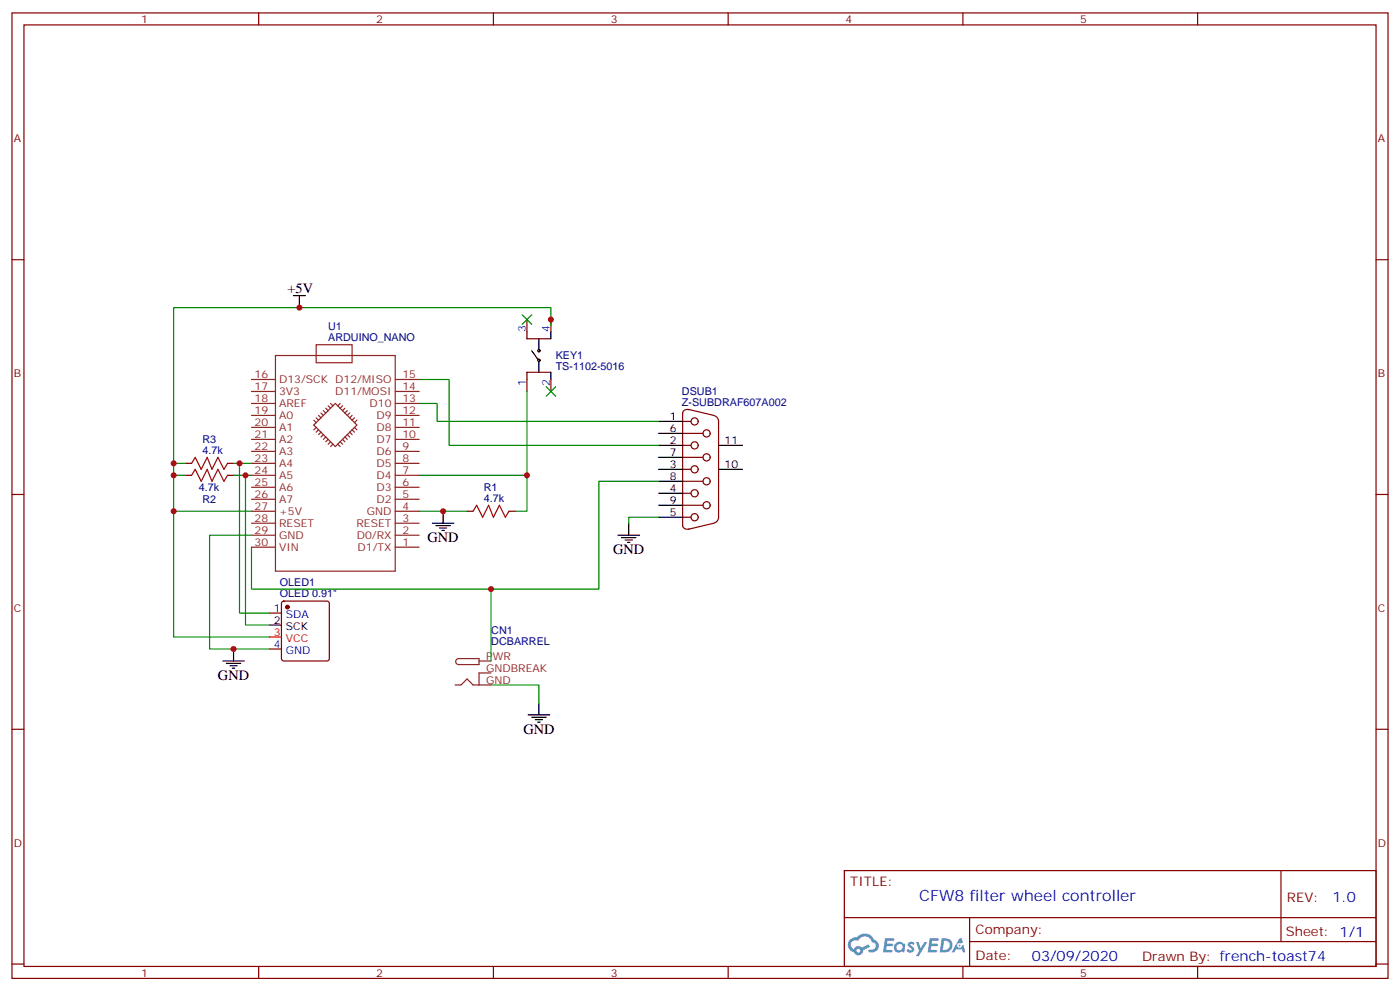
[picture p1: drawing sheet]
<svg xmlns="http://www.w3.org/2000/svg" width="412mm" height="292mm" viewBox="0 0 412 292" stroke-linecap="round" stroke-linejoin="round" font-family="sans-serif">
<g fill="none" stroke="#870000" stroke-width=".35">
<path d="M3.5 3.8h405.4v284.3h-405.4zM7.1 7.3h398.2v277.3h-398.2zM76.2 3.8v3.5M145.3 3.8v3.5M214.5 3.8v3.5M283.6 3.8v3.5M352.8 3.8v3.5M3.5 76.5h3.6M405.3 76.5h3.6M3.5 145.6h3.6M405.3 145.6h3.6M3.5 214.8h3.6"/>
<path d="M405.3 214.8h3.6M248.7 256.4h156.6v28.2h-156.6zM377.3 256.4v20.9M248.7 270.2h156.5M285.6 277.3h119.6M285.6 270.2v14.2M3.5 283.9h3.6M76.2 284.6v3.5M145.3 284.6v3.5M214.5 284.6v3.5M283.6 284.6v3.5M352.8 284.6v3.5"/>
<path d="M405.3 283.9h3.6"/>
</g>
<g fill="#5487ff">
<path d="M267.7 277.6a1.22 1.22 0 0 1 1.7 .2l-.4 .6a.47 .47 0 0 0-.3-.4 .47 .47 0 0 0-.5 .2l.1 .2a1.14 1.14 0 0 1 .8 1.8 1.14 1.14 0 0 1-1.9 0l-.2-.2 .5-.6 .7 .5a.29 .29 0 0 0 .3-.3 .29 .29 0 0 0-.2-.3 1.04 1.04 0 0 1-.6-1.7z"/>
<path d="M260.7 276.3h2.4l.3 .2-.2 .5-1.8 .1-.1 .8h1.5l.3 .4-.3 .4h-1.6l-.2 1.1h1.7l.2 .3-.2 .3-2.6 .1z"/>
<path d="M273.8 276.3h2.4l.3 .2-.1 .5-1.8 .1-.2 .8h1.6l.3 .4-.4 .4h-1.6l-.1 1.1h1.7l.2 .3-.2 .3-2.6 .1z"/>
<path d="M282.6 276.3h.7l.3 1.3-.6 .3a.69 .69 0 0 0-1 .3 .69 .69 0 0 0 .4 .9 .69 .69 0 0 0 .9-.6l.5-.2 .6 2.2h-.8l-.2-.9h-1.8l-.5 .9h-.8z"/>
<path d="M269.8 277.4h.8l.6 1.8 1.1-1.8h.9l-2.6 4.2h-.8l.9-1.5z"/>
<path d="M277.4 276.3l-.6 4.2h1.3a2.11 2.11 0 0 0 2.5-2.1 2.11 2.11 0 0 0-2.5-2.1zM278.1 277.1a1.39 1.39 0 0 1 1.7 1.4 1.39 1.39 0 0 1-1.8 1.3h-.3z"/>
<path d="M263.7 277.9a1.54 1.54 0 0 0-.1 2.2 1.54 1.54 0 0 0 2.2 .1l.6 .3 .3-2.3-.2-.3h-.4a1.49 1.49 0 0 0-2.4 0zM264 278.9a.94 .94 0 0 1 1.8 0 .94 .94 0 0 1-1.8 0z"/>
<path d="M250.4 276.7a2.18 2.18 0 0 0 1.1 3.7 1.44 1.44 0 0 0 1.6 .9 1.44 1.44 0 0 0 1.2-1.4l2-1.1-.5-.7-1.9 1a1.47 1.47 0 0 0-2.4 .4 1.39 1.39 0 0 1-.7-1.9 1.39 1.39 0 0 1 2-.5 2.12 2.12 0 0 1 2.2-1.3 2.12 2.12 0 0 1 1.9 1.7 1.14 1.14 0 0 1 1.1 1.4 1.14 1.14 0 0 1-1.7 .7 .43 .43 0 0 0-.5 .4 .43 .43 0 0 0 .4 .5 1.98 1.98 0 0 0 2.5-1.2 1.98 1.98 0 0 0-1.2-2.6 3.1 3.1 0 0 0-5.3-.6l-.9 .1zM252.3 280a.55 .55 0 0 1 1.1 0 .55 .55 0 0 1-1.1 0z"/>
<circle cx="282.6" cy="278.4" r=".26"/>
</g>
<g fill="none" stroke="#8c2424" stroke-width=".35">
<path d="M74.1 115.3h7M74.1 118.8h7M74.1 111.8h7M81.1 104.7h35.3v63.5h-35.3zM93.1 101.5h10.6v5.3h-10.6zM96.7 119.5l.7 .7M97.4 118.8l.7 .7M98.8 118.8l6.3 6.4-6.3 6.3-6.4-6.3zM100.2 118.8l-.7 .7M100.9 119.5l-.7 .7M116.4 115.3h7.1M116.4 118.8h7.1"/>
<path d="M116.4 111.8h7.1M74.1 122.3h7M74.1 125.9h7M74.1 129.4h7M74.1 132.9h7M74.1 136.5h7M74.1 140h7M92.4 123.8l.7 .7M93.1 123l.7 .8M93.1 125.9l-.7 .7M93.8 122.3l.7 .7M93.8 126.6l-.7 .7"/>
<path d="M94.5 121.6l.7 .7M94.5 127.3l-.7 .7M95.2 120.9l.8 .7M95.2 128l-.7 .7M96 120.2l.7 .7M96 128.7l-.8 .7M96.7 129.4l-.7 .7M97.4 130.1l-.7 .7M98.1 130.8l-.7 .7M99.5 130.8l.7 .7M100.2 130.1l.7 .7M100.9 129.4l.7 .7"/>
<path d="M101.6 128.7l.7 .7M101.6 120.2l-.7 .7M102.3 128l.7 .7M102.3 120.9l-.7 .7M103 127.3l.7 .7M103 121.6l-.7 .7M103.7 122.3l-.7 .7M103.7 126.6l.7 .7M104.4 125.9l.7 .7M104.4 123l-.7 .8M105.1 123.8l-.7 .7M116.4 122.3h7.1"/>
<path d="M116.4 125.9h7.1M116.4 129.4h7.1M116.4 132.9h7.1M116.4 136.5h7.1M116.4 140h7.1M74.1 143.5h7M74.1 147h7M74.1 150.6h7M74.1 154.1h7M74.1 157.6h7M116.4 143.5h7.1M116.4 147h7.1"/>
<path d="M116.4 150.6h7.1M116.4 154.1h7.1M116.4 157.6h7.1M74.1 161.1h7M116.4 161.1h7.1M134.5 194.2l.6-.2h6v1.7h-6a.88 .88 0 0 1-.8-.5 .88 .88 0 0 1 .2-1zM141.1 194.7h3.5M144.6 198.2h-3.5v3.5M134.1 201.7h1.7l1.8-1.7 1.7 1.7h5.3"/>
</g>
<path d="M56.4 140l1.1-1.8 1.8 3.5 1.7-3.5 1.4 3.5 1.8-3.5 1.8 3.5 1-1.7M56.4 136.5l1.1-1.8 1.8 3.5 1.7-3.5 1.4 3.5 1.8-3.5 1.8 3.5 1-1.7M139.3 150.6l1.1-1.8 1.8 3.5 1.7-3.5 1.4 3.5 1.8-3.5 1.8 3.5 1-1.7" fill="none" stroke="#a10000" stroke-width=".35"/>
<g fill="none" stroke="#870000" stroke-width=".35">
<path d="M155.2 99.8h7.1M155.2 94.1v3.5M162.3 94.1v3.5M155.2 109.6h7.1M155.2 111.8v3.5M162.3 111.8v3.5M54.7 140h1.7M54.7 136.5h1.7M67 140h1.8M67 136.5h1.8M201.1 131.2h2.5M201.1 124.1h2.5"/>
<path d="M201.1 138.2h2.5M201.1 127.6h6M201.1 134.7h6M201.1 121.6v33.2M202.8 120.6l7.5 1.7M203 120.7a1.31 1.31 0 0 0-1.9 1.1M210.4 122.4a1.77 1.77 0 0 1 1.3 1.7v28.2a1.76 1.76 0 0 1-1.3 1.7M137.6 150.6h1.7M149.9 150.6h1.8M201.1 145.3h2.5M201.1 152.3h2.5M201.1 141.7h6"/>
<path d="M201.1 148.8h6M201.1 154.7a1.4 1.4 0 0 0 1.9 1.1M210.3 154.1l-7.5 1.8M83.1 177.2l.5-.2h12.7l.5 .2 .2 .5v16.3l-.2 .5-.5 .2h-12.7l-.5-.3-.2-.4v-16.3zM79.4 180.6h3.5M79.4 191.1h3.5"/>
<circle cx="204.6" cy="138.2" r="1.06"/>
<circle cx="204.6" cy="124.1" r="1.06"/>
<circle cx="204.6" cy="131.2" r="1.06"/>
<circle cx="208.1" cy="134.7" r="1.06"/>
<circle cx="208.1" cy="127.6" r="1.06"/>
<circle cx="204.6" cy="145.3" r="1.06"/>
<circle cx="204.6" cy="152.3" r="1.06"/>
<circle cx="208.1" cy="148.8" r="1.06"/>
<circle cx="208.1" cy="141.7" r="1.06"/>
</g>
<g fill="none" stroke="#000" stroke-width=".35">
<path d="M86.4 87.1h3.6M88.2 87.1v3.5M155.2 97.6v2.2M158.7 99.8v3.1M162.3 97.6v2.2M155.2 109.6v2.2M156.6 103.3l1.8 2.5M158.7 106.5v3.1M162.3 109.6v2.2M194 124.1h7.1M194 131.2h7.1M194 138.2h7.1"/>
<path d="M194 127.6h7.1M194 134.7h7.1M211.7 131.2h7M211.7 138.2h7M127.4 154.1h6.3M128.4 154.8h4.2M129.5 155.5h2.1M130.2 156.2h.7M130.5 150.6v3.5M182 157.6h6.4M183.1 158.3h4.2M184.1 159h2.2"/>
<path d="M184.9 159.7h.7M185.2 154.1v3.5M194 145.3h7.1M194 152.3h7.1M194 141.7h7.1M194 148.8h7.1M65.6 194.7h6.4M66.7 195.4h4.2M67.7 196.1h2.1M68.4 196.8h.7M68.8 191.1v3.6M79.4 184.1h3.5"/>
<path d="M155.6 210.5h6.3M156.6 211.2h4.3M157.7 211.9h2.1M158.4 212.7h.7M158.7 207v3.5"/>
<circle cx="158.8" cy="106.1" r=".35"/>
<circle cx="158.8" cy="103.3" r=".35"/>
</g>
<circle cx="84.7" cy="178.8" r=".53" fill="#870000" stroke="#870000" stroke-width=".35"/>
<path d="M79.4 187.6h3.5" fill="none" stroke="#f00" stroke-width=".35"/>
<g fill="none" stroke="#008700" stroke-width=".35">
<path d="M162.3 95.9v-5.3h-111.1v60h22.9M123.5 111.8h8.8v19.4h61.7M123.5 118.8h5.3v5.3h65.2M155.2 115.3v35.3h-3.5M51.2 136.5h3.5M51.2 140h3.5M68.8 136.5h5.3M68.8 140h5.3M70.6 136.5v44.1h8.8M72.3 140v44.1h7.1M123.5 140h31.7M51.2 150.6v37h28.2"/>
<path d="M74.1 157.6h-12.4v33.5h17.7M123.5 150.6h14.1M194 152.3h-8.8v1.8M194 141.7h-17.6v31.8h-102.3v-12.4M144.6 173.5v21.2M144.6 201.7h14.1v5.3"/>
</g>
<g fill="#c00">
<circle cx="155.2" cy="140" r=".88"/>
<circle cx="88.2" cy="90.6" r=".88"/>
<circle cx="144.6" cy="173.5" r=".88"/>
<circle cx="68.8" cy="191.1" r=".88"/>
<circle cx="51.2" cy="150.6" r=".88"/>
<circle cx="70.6" cy="136.5" r=".88"/>
<circle cx="51.2" cy="140" r=".88"/>
<circle cx="162.3" cy="94.1" r=".88"/>
<circle cx="51.2" cy="136.5" r=".88"/>
<circle cx="72.3" cy="140" r=".88"/>
<circle cx="130.5" cy="150.6" r=".88"/>
</g>
<g fill="#c00" stroke="#008700" stroke-width=".35">
<path d="M160.9 113.9l2.8 2.8zM163.7 113.9l-2.8 2.8z"/>
<path d="M153.8 92.7l2.8 2.8zM156.6 92.7l-2.8 2.8z"/>
</g>
<text font-size="4.6" fill="#00f" x="270.8" y="265.4">CFW8 filter wheel controller</text>
<g font-size="4.2">
<text x="84.7" y="86.4">+5V</text>
<text x="125.9" y="159.7">GND</text>
<text x="180.6" y="163.3">GND</text>
<text x="64.2" y="200.3">GND</text>
<text x="154.2" y="216.2">GND</text>
</g>
<g font-size="4.2" fill="#00f">
<text x="392.5" y="265.7">1.0</text>
<text x="304" y="283">03/09/2020</text>
</g>
<g font-size="3.9" fill="#800">
<text x="250.5" y="261">TITLE:</text>
<text x="379.1" y="265.7">REV:</text>
<text x="287.4" y="275.2">Company:</text>
<text x="378.7" y="275.8">Sheet: 1/1</text>
<text x="287.4" y="282.9">Date:</text>
<text x="336.4" y="282.9">Drawn By: french-toast74</text>
</g>
<g font-size="3.2" fill="#800">
<text x="41.6" y="6.8">1</text>
<text x="110.8" y="6.8">2</text>
<text x="179.9" y="6.8">3</text>
<text x="249.1" y="6.8">4</text>
<text x="318.2" y="6.8">5</text>
<text x="4.1" y="41.9">A</text>
<text x="405.9" y="41.9">A</text>
<text x="4.1" y="111.1">B</text>
<text x="405.9" y="111.1">B</text>
<text x="4.1" y="180.2">C</text>
<text x="405.9" y="180.2">C</text>
<text x="4.1" y="249.3">D</text>
<text x="405.9" y="249.3">D</text>
<text x="41.6" y="287.6">1</text>
<text x="110.8" y="287.6">2</text>
<text x="179.9" y="287.6">3</text>
<text x="249.1" y="287.6">4</text>
<text x="318.2" y="287.6">5</text>
</g>
<g font-size="3.2" fill="#000080">
<text x="96.7" y="100.5">ARDUINO_NANO</text>
<text x="96.7" y="97.3">U1</text>
<text x="163.7" y="105.9">KEY1</text>
<text x="163.7" y="109">TS-1102-5016</text>
<text x="200.9" y="119.5">Z-SUBDRAF607A002</text>
<text x="200.9" y="116.3">DSUB1</text>
<text x="59.6" y="130.5">R3</text>
<text x="59.6" y="133.6">4.7k</text>
<text x="58.6" y="144.7">4.7k</text>
<text x="59.6" y="148.2">R2</text>
<text x="142.5" y="147.7">4.7k</text>
<text x="142.5" y="144.6">R1</text>
<text x="82.4" y="172.6">OLED1</text>
<text x="82.4" y="175.8">OLED 0.91&quot;</text>
<text x="144.7" y="189.9">DCBARREL</text>
<text x="144.7" y="186.7">CN1</text>
</g>
<g font-size="3.2" fill="#00f">
<text x="154.9" y="97.6" transform="rotate(-90 154.9 97.6)">3</text>
<text x="161.9" y="97.6" transform="rotate(-90 161.9 97.6)">4</text>
<text x="154.9" y="113.8" transform="rotate(-90 154.9 113.8)">1</text>
<text x="161.9" y="113.8" transform="rotate(-90 161.9 113.8)">2</text>
<text x="80.7" y="180.2">1</text>
<text x="84.2" y="182">SDA</text>
<text x="80.7" y="190.8">4</text>
<text x="84.2" y="192.5">GND</text>
</g>
<g font-size="3.2" fill="#8d2323">
<text x="75" y="111.4">16</text>
<text x="82.2" y="112.8">D13/SCK D12/MISO</text>
<text x="118.5" y="111.4">15</text>
<text x="75" y="118.5">18</text>
<text x="75" y="114.9">17</text>
<text x="82.2" y="119.9">AREF</text>
<text x="82.2" y="116.3">3V3</text>
<text x="98.8" y="116.3">D11/MOSI</text>
<text x="108.9" y="119.9">D10</text>
<text x="118.5" y="114.9">14</text>
<text x="118.5" y="118.5">13</text>
<text x="75" y="125.5">20</text>
<text x="75" y="122">19</text>
<text x="82.2" y="123.4">A0</text>
<text x="110.9" y="123.4">D9</text>
<text x="118.5" y="122">12</text>
<text x="118.5" y="125.5">11</text>
<text x="75" y="129">21</text>
<text x="82.2" y="130.5">A2</text>
<text x="82.2" y="126.9">A1</text>
<text x="110.9" y="126.9">D8</text>
<text x="110.9" y="130.5">D7</text>
<text x="118.5" y="129">10</text>
<text x="75" y="136.1">23</text>
<text x="75" y="132.6">22</text>
<text x="82.2" y="137.5">A4</text>
<text x="82.2" y="134">A3</text>
<text x="110.9" y="134">D6</text>
<text x="110.9" y="137.5">D5</text>
<text x="118.5" y="132.6">9</text>
<text x="118.5" y="136.1">8</text>
<text x="75" y="143.2">25</text>
<text x="75" y="139.6">24</text>
<text x="82.2" y="141">A5</text>
<text x="110.9" y="141">D4</text>
<text x="118.5" y="139.6">7</text>
<text x="118.5" y="143.2">6</text>
<text x="75" y="146.7">26</text>
<text x="82.2" y="148.1">A7</text>
<text x="82.2" y="144.6">A6</text>
<text x="110.9" y="144.6">D3</text>
<text x="110.9" y="148.1">D2</text>
<text x="118.5" y="146.7">5</text>
<text x="75" y="153.7">28</text>
<text x="75" y="150.2">27</text>
<text x="82.2" y="155.2">RESET</text>
<text x="82.2" y="151.6">+5V</text>
<text x="105" y="155.2">RESET</text>
<text x="108.1" y="151.6">GND</text>
<text x="118.5" y="150.2">4</text>
<text x="118.5" y="153.7">3</text>
<text x="75" y="160.8">30</text>
<text x="75" y="157.3">29</text>
<text x="82.2" y="158.7">GND</text>
<text x="105.1" y="158.7">D0/RX</text>
<text x="118.5" y="157.3">2</text>
<text x="118.5" y="160.8">1</text>
<text x="82.2" y="162.2">VIN</text>
<text x="105.3" y="162.2">D1/TX</text>
<text x="143.2" y="194.3">PWR</text>
<text x="143.2" y="197.8">GNDBREAK</text>
<text x="143.2" y="201.4">GND</text>
</g>
<g font-size="3.2">
<text x="197.3" y="123.8">1</text>
<text x="197.3" y="130.8">2</text>
<text x="197.3" y="127.3">6</text>
<text x="213.4" y="130.8">11</text>
<text x="197.3" y="137.9">3</text>
<text x="197.3" y="134.3">7</text>
<text x="213.4" y="137.9">10</text>
<text x="197.3" y="141.4">8</text>
<text x="197.3" y="144.9">4</text>
<text x="197.3" y="148.4">9</text>
<text x="197.3" y="152">5</text>
<text x="80.7" y="183.7">2</text>
<text x="84.2" y="185.5">SCK</text>
</g>
<g font-size="3.2" fill="#f00">
<text x="80.7" y="187.3">3</text>
<text x="84.2" y="189">VCC</text>
</g>
</svg>
